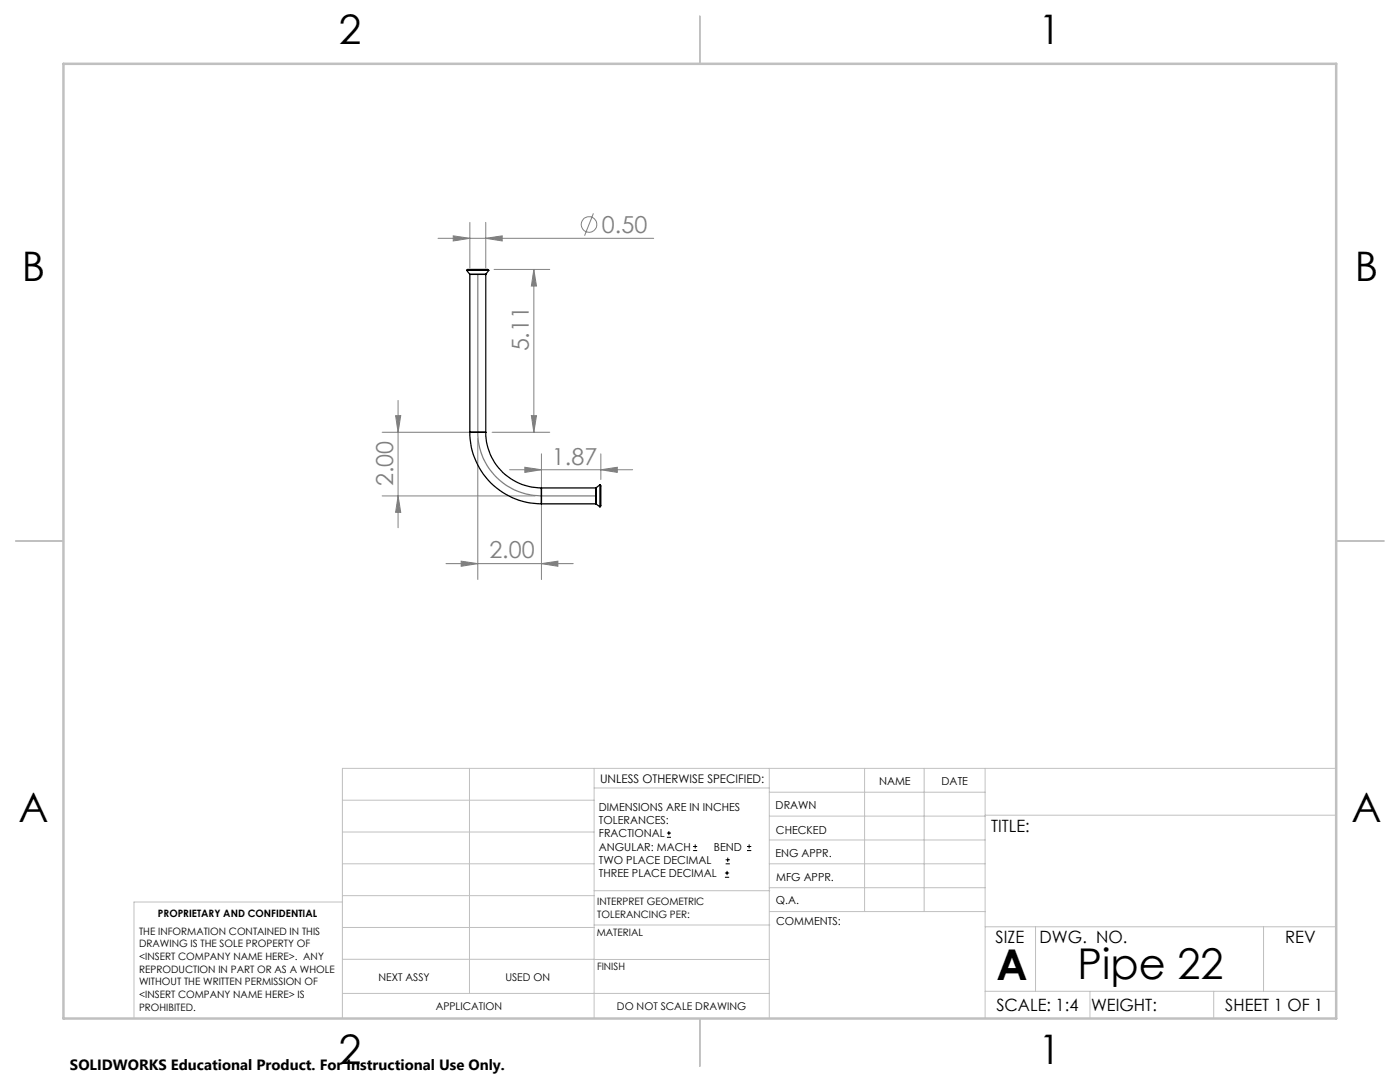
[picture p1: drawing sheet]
<svg xmlns="http://www.w3.org/2000/svg" width="279mm" height="216mm" viewBox="0 0 279 216" stroke-linecap="round" stroke-linejoin="round" font-family="sans-serif">
<g fill="none" stroke="#808080" stroke-width=".2">
<path d="M87.4 47.6h43.1M90.5 47.1l3.3 .5-3.3 .5zM93.8 44.4v9.1M96.9 47.6l3.3-.5v1zM96.9 44.4v9.1M98.6 53.8h11.1M106.5 53.8v32.5M106.5 53.8l.6 3.3h-1.1zM118.4 42.6l-1.7 4.4M79.4 79.9v25.4M76.3 86.3h17.8M76.3 99h30.5"/>
<path d="M79 82.9h1l-.6 3.4zM79.4 99l.6 3.2h-1zM95.4 87.5v28.1M98.2 86.3h11.5M101.7 93.7h24.6M104.7 93.2l3.4 .5-3.4 .6zM106 82.9h1.1l-.6 3.4zM108.1 90.6v7.1M119.9 93.7l3.3-.5v1.1zM119.9 90.6v5.1M89 112.5h25.4M92 112l3.4 .5-3.4 .5z"/>
<path d="M108.1 112.5l3.2-.5v1zM108.1 100.2v15.4"/>
<circle cx="117.5" cy="44.8" r="1.55"/>
</g>
<g fill="none" stroke="#000" stroke-width=".2">
<path d="M133.1 167.1h.8M133.1 166.2h.8M133.5 165.8v.9M138.3 169.7h.8M138.3 168.9h.8M138.7 168.5v.8M144.7 175h.8M144.7 174.2h.8M144.8 172.4h.9M144.8 171.6h.9M145.1 173.8v.8M145.2 171.1v.9"/>
<path d="M149.1 169.7h.8M149.1 168.9h.8M149.5 168.5v.8"/>
</g>
<path d="M95.4 54.8v31.5a12.7 12.7 0 0 0 12.7 12.7h10.8" fill="none" stroke="#808080" stroke-width=".25"/>
<g fill="none" stroke="#c0c0c0" stroke-width=".2">
<path d="M68.3 159.7h50.3M93.7 153.3v44.9M118.6 153.3v49.9M118.6 157.2h34.9M153.5 153.3v49.9M153.5 158.1h43.1M172.5 153.3v28.6M184.4 153.3v28.6M196.6 153.3v49.9M266.7 153.3h-198.4v49.9M68.3 178.7h50.3M68.3 172.4h50.3"/>
<path d="M68.3 166h50.3M68.3 180h-41.6v23.2M118.6 177.7h35M153.5 167.6h43.1M153.5 162.8h43.1M153.5 172.4h43.1M153.5 177.1h43.1M196.6 162.7h70.1M68.3 198.2h85.2M68.3 191.4l85.2 .1M68.3 185.1h50.3M118.6 184.6h35"/>
<path d="M153.6 181.9h43M196.6 197.8h70.1M196.6 184.9h70.1M206.7 184.9v12.9M217.5 197.8v5.4M242.2 197.8v5.4M252.2 184.9v12.9"/>
</g>
<path d="M139.7 3.2v9.5M3.1 107.9h9.6M266.7 107.9h9.5M139.7 203.2v9.6" fill="none" stroke="#c0c0c0" stroke-width=".25"/>
<path d="M12.7 12.7h254v190.5h-254z" fill="none" stroke="#c0c0c0" stroke-width=".5"/>
<g fill="#808080">
<path d="M108.1 112.5l3.2-.5v1zM92 112l3.4 .5-3.4 .5z"/>
<path d="M90.5 47.1l3.3 .5-3.3 .5zM96.9 47.6l3.3-.5v1z"/>
<path d="M106 82.9h1.1l-.6 3.4zM106.5 53.8l.6 3.3h-1.1zM79.4 99l.6 3.2h-1zM79 82.9h1l-.6 3.4z"/>
<path d="M104.7 93.2l3.4 .5-3.4 .6zM119.9 93.7l3.3-.5v1.1z"/>
</g>
<g fill="none" stroke="#000" stroke-width=".25">
<path d="M93.1 53.9h4.4M93.1 53.9l.2-.1h4l.2 .1M93.1 53.9l.7 .9M93.8 54.8h3.1M93.8 54.8v31.5M96.9 54.8v31.5M97.5 53.9l-.6 .9M93.8 86.3a14.3 14.3 0 0 0 14.3 14.2M93.8 86.3h3.1M96.9 86.3a11.1 11.1 0 0 0 11.2 11.1M108.1 97.4v3.1M108.1 97.4h10.8"/>
<path d="M118.9 97.4v3.1M119.7 96.7v4.4M119.7 96.7l.2 .2v4l-.2 .2M119.7 96.7l-.8 .7M108.1 100.5h10.8M118.9 100.5l.8 .6"/>
</g>
<g font-size="8.5">
<text x="198.9" y="195.5">A</text>
<text x="215.1" y="195.4">Pipe 22</text>
</g>
<g font-size="8.1">
<text x="67.6" y="8.9">2</text>
<text x="207.3" y="8.9">1</text>
<text x="4.4" y="56.1">B</text>
<text x="270.4" y="56.1">B</text>
<text x="3.7" y="164.1">A</text>
<text x="269.7" y="164.1">A</text>
<text x="67.6" y="212.4">2</text>
<text x="207.3" y="212.4">1</text>
</g>
<g font-size="4.7" fill="#808080">
<text x="120.1" y="46.5">0.50</text>
<text x="105.6" y="70.1" transform="rotate(-90 105.6 70.1)">5.11</text>
<text x="110.2" y="92.7">1.87</text>
<text x="78.5" y="97" transform="rotate(-90 78.5 97)">2.00</text>
<text x="97.7" y="111.4">2.00</text>
</g>
<g font-size="3.4">
<text x="197.8" y="166">TITLE:</text>
<text x="198.7" y="188.1">SIZE</text>
<text x="207.5" y="188.1">DWG. NO.</text>
<text x="256.5" y="188.2">REV</text>
<text x="198.8" y="201.7">SCALE: 1:4</text>
<text x="217.7" y="201.8">WEIGHT:</text>
<text x="244.5" y="201.7">SHEET 1 OF 1</text>
</g>
<text font-size="3" x="14" y="213.5">SOLIDWORKS Educational Product. For Instructional Use Only.</text>
<text font-size="2.4" x="119.8" y="156.2">UNLESS OTHERWISE SPECIFIED:</text>
<g font-size="2.2">
<text x="119.5" y="161.8">DIMENSIONS ARE IN INCHES</text>
<text x="154.8" y="161.4">DRAWN</text>
<text x="175.4" y="156.6">NAME</text>
<text x="187.9" y="156.7">DATE</text>
<text x="119.5" y="164.4">TOLERANCES:</text>
<text x="119.5" y="167.1">FRACTIONAL</text>
<text x="154.9" y="166.3">CHECKED</text>
<text x="119.5" y="169.7">ANGULAR: MACH</text>
<text x="119.5" y="172.4">TWO PLACE DECIMAL</text>
<text x="142.5" y="169.7">BEND</text>
<text x="154.8" y="171">ENG APPR.</text>
<text x="119.5" y="175">THREE PLACE DECIMAL</text>
<text x="154.9" y="175.7">MFG APPR.</text>
<text x="154.9" y="180.4">Q.A.</text>
<text x="154.9" y="184.6">COMMENTS:</text>
</g>
<g font-size="2.1">
<text x="75.5" y="195.7">NEXT ASSY</text>
<text x="100.9" y="195.7">USED ON</text>
<text x="86.9" y="201.5">APPLICATION</text>
<text x="123.1" y="201.6">DO NOT SCALE DRAWING</text>
</g>
<g font-size="2">
<text x="31.5" y="182.9">PROPRIETARY AND CONFIDENTIAL</text>
<text x="119.2" y="180.6">INTERPRET GEOMETRIC</text>
<text x="119.2" y="183.1">TOLERANCING PER:</text>
<text x="27.8" y="186.5">THE INFORMATION CONTAINED IN THIS</text>
<text x="27.8" y="189">DRAWING IS THE SOLE PROPERTY OF</text>
<text x="27.8" y="191.6">&lt;INSERT COMPANY NAME HERE&gt;. ANY</text>
<text x="119.1" y="186.7">MATERIAL</text>
<text x="27.8" y="194.1">REPRODUCTION IN PART OR AS A WHOLE</text>
<text x="27.8" y="196.6">WITHOUT THE WRITTEN PERMISSION OF</text>
<text x="119.1" y="193.5">FINISH</text>
<text x="27.8" y="199.1">&lt;INSERT COMPANY NAME HERE&gt; IS</text>
<text x="27.8" y="201.7">PROHIBITED.</text>
</g>
</svg>
